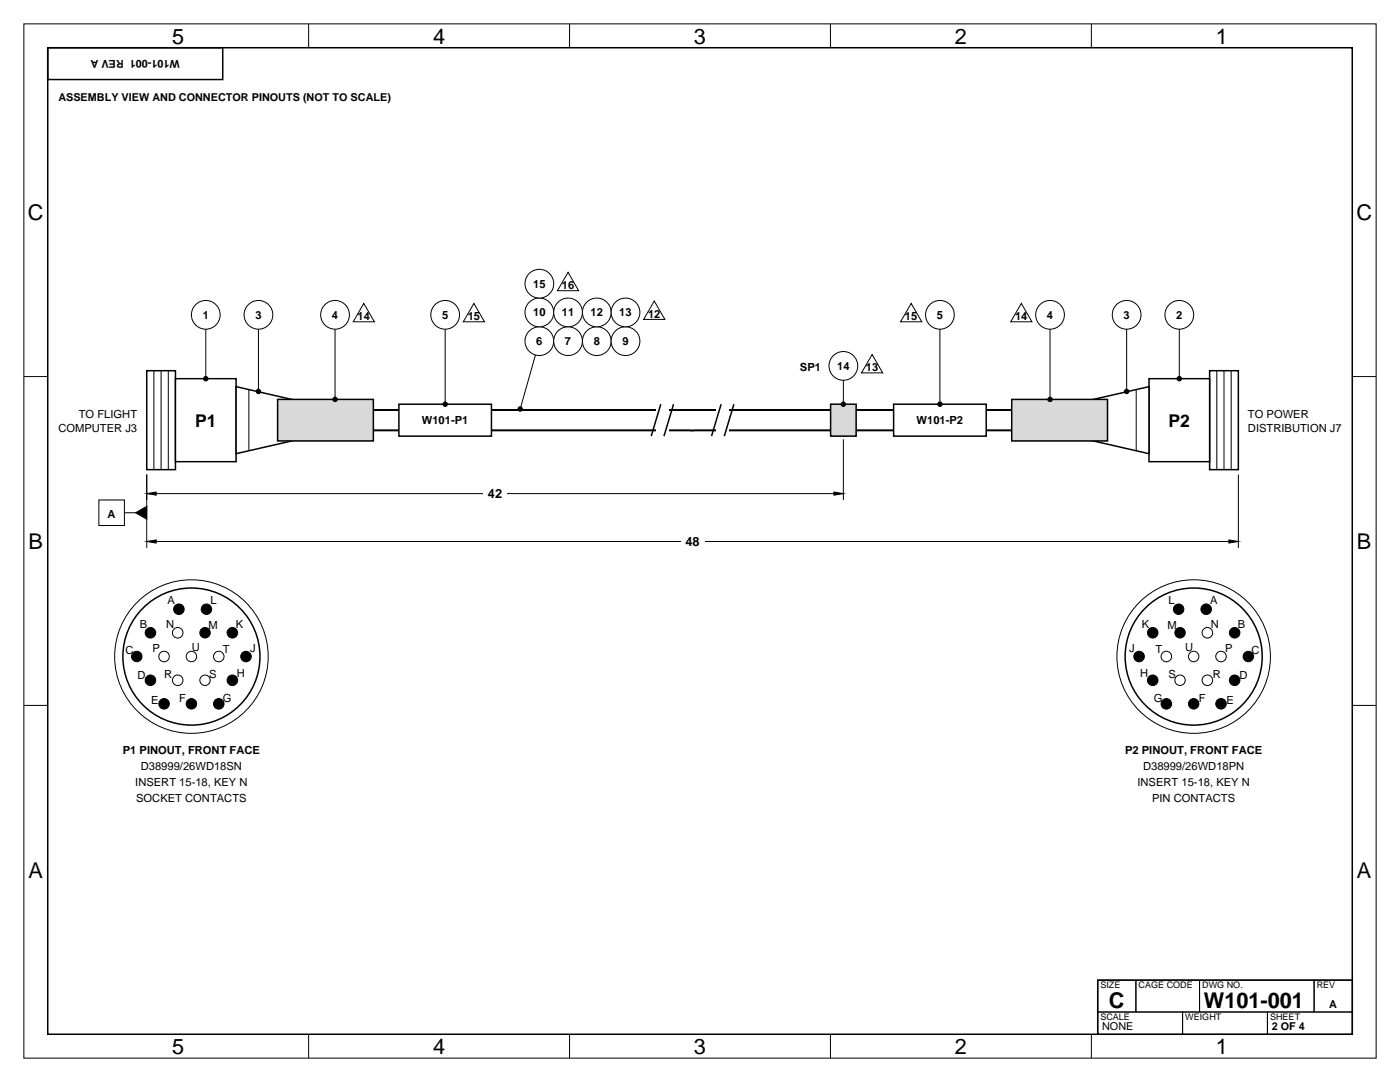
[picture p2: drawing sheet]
<svg xmlns="http://www.w3.org/2000/svg" width="559mm" height="432mm" viewBox="0 0 559 432" stroke-linecap="round" stroke-linejoin="round" font-family="sans-serif">
<g fill="none" stroke="#000" stroke-width=".4">
<path d="M9.5 9.5h539.8v412.8h-539.8zM123.2 9.5v9.6M227.3 9.5v9.6M331.5 9.5v9.6M435.6 9.5v9.6M9.5 150.3h9.5M539.8 150.3h9.5M9.5 281.5h9.5M539.8 281.5h9.5M123.2 412.7v9.6M227.3 412.7v9.6M331.5 412.7v9.6"/>
<path d="M435.6 412.7v9.6"/>
</g>
<path d="M19 19.1h520.8v393.6h-520.8zM19 19.1h69.9v12.7h-69.9z" fill="none" stroke="#000" stroke-width=".6"/>
<path d="M84 167.7h384.8" fill="none" stroke="#000" stroke-width="8.9"/>
<path d="M84 167.7h384.8" fill="none" stroke="#fff" stroke-width="7.3"/>
<path d="M261.8 161.9h5.1v11.5h-5.1z" fill-rule="evenodd" fill="#fff"/>
<path d="M263.7 161.3l-3.8 12.8M268.8 161.3l-3.8 12.8" fill="none" stroke="#000" stroke-width=".6"/>
<path d="M58.6 147.9h11.4v39.5h-11.4z" fill-rule="evenodd" fill="#fff" stroke="#000" stroke-width=".6"/>
<path d="M61.4 147.9v39.5M64.3 147.9v39.5M67.2 147.9v39.5" fill="none" stroke="#000" stroke-width=".4"/>
<g fill="#fff" stroke="#000" stroke-width=".6">
<path d="M70 151.1h24.2v33.1h-24.2z" fill-rule="evenodd"/>
<path d="M94.2 154.3l30.6 7v12.8l-30.6 7z" fill-rule="evenodd"/>
</g>
<path d="M99.3 155.4v24.6" fill="none" stroke="#000" stroke-width=".4"/>
<path d="M110.8 159.4h38.2v16.6h-38.2z" fill-rule="evenodd" fill="#d9d9d9" stroke="#000" stroke-width=".6"/>
<path d="M159.2 161.3h37v12.8h-37z" fill-rule="evenodd" fill="#fff" stroke="#000" stroke-width=".6"/>
<circle cx="82.1" cy="125.6" r="5.7" fill="#fff" stroke="#000" stroke-width=".4"/>
<path d="M82.1 131.4v19.7" fill="none" stroke="#000" stroke-width=".4"/>
<circle cx="82.1" cy="151.1" r=".89" fill="#000" stroke="#000" stroke-width=".4"/>
<circle cx="103.2" cy="125.6" r="5.7" fill="#fff" stroke="#000" stroke-width=".4"/>
<path d="M103.2 131.4v24.8" fill="none" stroke="#000" stroke-width=".4"/>
<circle cx="103.2" cy="156.2" r=".89" fill="#000" stroke="#000" stroke-width=".4"/>
<circle cx="133.7" cy="125.6" r="5.7" fill="#fff" stroke="#000" stroke-width=".4"/>
<path d="M133.7 131.4v28" fill="none" stroke="#000" stroke-width=".4"/>
<circle cx="133.7" cy="159.4" r=".89" fill="#000" stroke="#000" stroke-width=".4"/>
<g fill="#fff" stroke="#000" stroke-width=".4">
<path d="M145.2 121.1l4.2 7.3h-8.4z"/>
<circle cx="177.7" cy="125.6" r="5.7"/>
</g>
<path d="M177.7 131.4v29.9" fill="none" stroke="#000" stroke-width=".4"/>
<circle cx="177.7" cy="161.3" r=".89" fill="#000" stroke="#000" stroke-width=".4"/>
<g fill="#fff" stroke="#000" stroke-width=".4">
<path d="M189.2 121.1l4.2 7.3h-8.5z"/>
<circle cx="215.3" cy="136.1" r="5.7"/>
</g>
<path d="M213.7 141.7l-6.1 21.5" fill="none" stroke="#000" stroke-width=".4"/>
<circle cx="207.6" cy="163.2" r=".89" fill="#000" stroke="#000" stroke-width=".4"/>
<g fill="#fff" stroke="#000" stroke-width=".4">
<path d="M261.1 120.1l4.3 7.4h-8.5z"/>
<path d="M226.7 108.7l4.3 7.3h-8.5z"/>
<circle cx="226.7" cy="136.1" r="5.7"/>
<circle cx="238.2" cy="136.1" r="5.7"/>
<circle cx="249.7" cy="136.1" r="5.7"/>
<circle cx="215.3" cy="124.7" r="5.7"/>
<circle cx="226.7" cy="124.7" r="5.7"/>
<circle cx="238.2" cy="124.7" r="5.7"/>
<circle cx="249.7" cy="124.7" r="5.7"/>
<circle cx="215.3" cy="113.2" r="5.7"/>
</g>
<path d="M285.9 161.9h5.1v11.5h-5.1z" fill-rule="evenodd" fill="#fff"/>
<path d="M287.8 161.3l-3.8 12.8M292.9 161.3l-3.8 12.8" fill="none" stroke="#000" stroke-width=".6"/>
<path d="M482.8 147.9h11.5v39.5h-11.5z" fill-rule="evenodd" fill="#fff" stroke="#000" stroke-width=".6"/>
<path d="M485.7 147.9v39.5M488.5 147.9v39.5M491.4 147.9v39.5" fill="none" stroke="#000" stroke-width=".4"/>
<g fill="#fff" stroke="#000" stroke-width=".6">
<path d="M458.6 151.1h24.2v33.1h-24.2z" fill-rule="evenodd"/>
<path d="M428 161.3l30.6-7v26.8l-30.6-7z" fill-rule="evenodd"/>
</g>
<path d="M453.5 155.4v24.6" fill="none" stroke="#000" stroke-width=".4"/>
<path d="M403.8 159.4h38.2v16.6h-38.2z" fill-rule="evenodd" fill="#d9d9d9" stroke="#000" stroke-width=".6"/>
<path d="M356.7 161.3h36.9v12.8h-36.9z" fill-rule="evenodd" fill="#fff" stroke="#000" stroke-width=".6"/>
<circle cx="470.7" cy="125.6" r="5.7" fill="#fff" stroke="#000" stroke-width=".4"/>
<path d="M470.7 131.4v19.7" fill="none" stroke="#000" stroke-width=".4"/>
<circle cx="470.7" cy="151.1" r=".89" fill="#000" stroke="#000" stroke-width=".4"/>
<circle cx="449.7" cy="125.6" r="5.7" fill="#fff" stroke="#000" stroke-width=".4"/>
<path d="M449.7 131.4v24.8" fill="none" stroke="#000" stroke-width=".4"/>
<circle cx="449.7" cy="156.2" r=".89" fill="#000" stroke="#000" stroke-width=".4"/>
<circle cx="419.1" cy="125.6" r="5.7" fill="#fff" stroke="#000" stroke-width=".4"/>
<path d="M419.1 131.4v28" fill="none" stroke="#000" stroke-width=".4"/>
<circle cx="419.1" cy="159.4" r=".89" fill="#000" stroke="#000" stroke-width=".4"/>
<g fill="#fff" stroke="#000" stroke-width=".4">
<path d="M407.6 121.1l4.3 7.3h-8.5z"/>
<circle cx="375.2" cy="125.6" r="5.7"/>
</g>
<path d="M375.2 131.4v29.9" fill="none" stroke="#000" stroke-width=".4"/>
<circle cx="375.2" cy="161.3" r=".89" fill="#000" stroke="#000" stroke-width=".4"/>
<path d="M363.7 121.1l4.2 7.3h-8.4z" fill="#fff" stroke="#000" stroke-width=".4"/>
<path d="M331.5 161.3h10.2v12.8h-10.2z" fill-rule="evenodd" fill="#d9d9d9" stroke="#000" stroke-width=".6"/>
<circle cx="336.6" cy="146" r="5.7" fill="#fff" stroke="#000" stroke-width=".4"/>
<path d="M336.6 151.8v9.5" fill="none" stroke="#000" stroke-width=".4"/>
<circle cx="336.6" cy="161.3" r=".89" fill="#000" stroke="#000" stroke-width=".4"/>
<path d="M348.1 141.5l4.2 7.3h-8.4z" fill="#fff" stroke="#000" stroke-width=".4"/>
<path d="M336.6 175.3v24.2M58.6 189.3v10.2M58.6 197h278" fill="none" stroke="#000" stroke-width=".4"/>
<path d="M58.6 197l3.7-.6v1.2zM332.9 196.4l3.7 .6-3.7 .6z" fill="#000" stroke="#000" stroke-width=".4"/>
<path d="M192.9 193.2h9.4v7h-9.4z" fill-rule="evenodd" fill="#fff"/>
<path d="M58.6 189.3v29.3M494.3 189.3v29.3M58.6 216.1h435.7" fill="none" stroke="#000" stroke-width=".4"/>
<path d="M58.6 216.1l3.7-.6v1.2zM490.5 215.5l3.8 .6-3.8 .6z" fill="#000" stroke="#000" stroke-width=".4"/>
<path d="M271.7 212.3h9.5v7h-9.5z" fill-rule="evenodd" fill="#fff"/>
<path d="M54.1 204.6l4.5-2.5v5.1z" fill="#000" stroke="#000" stroke-width=".4"/>
<path d="M49.7 204.6h4.4" fill="none" stroke="#000" stroke-width=".4"/>
<path d="M39.5 199.5h10.2v10.2h-10.2z" fill-rule="evenodd" fill="#fff" stroke="#000" stroke-width=".4"/>
<circle cx="76.4" cy="262" r="27.4" fill="#fff" stroke="#000" stroke-width=".6"/>
<circle cx="76.4" cy="262" r="30.6" fill="none" stroke="#000" stroke-width=".4"/>
<g fill="#000" stroke="#000" stroke-width=".4">
<circle cx="60.1" cy="252.5" r="2.1"/>
<circle cx="71.4" cy="243.1" r="2.1"/>
<circle cx="81.8" cy="252.5" r="2.08"/>
<circle cx="82.4" cy="243.1" r="2.09"/>
<circle cx="92.8" cy="252.5" r="2.1"/>
<circle cx="54.6" cy="262" r="2.09"/>
<circle cx="60.1" cy="271.5" r="2.1"/>
<circle cx="92.8" cy="271.5" r="2.1"/>
<circle cx="98.2" cy="262" r="2.1"/>
<circle cx="65.5" cy="280.9" r="2.1"/>
<circle cx="76.4" cy="280.9" r="2.09"/>
<circle cx="87.3" cy="280.9" r="2.11"/>
</g>
<g fill="#fff" stroke="#000" stroke-width=".4">
<circle cx="70.9" cy="252.5" r="2.1"/>
<circle cx="65.5" cy="262" r="2.1"/>
<circle cx="70.9" cy="271.5" r="2.1"/>
<circle cx="81.8" cy="271.5" r="2.08"/>
<circle cx="87.3" cy="262" r="2.1"/>
<circle cx="76.4" cy="262" r="2.09"/>
</g>
<circle cx="476.4" cy="262" r="27.4" fill="#fff" stroke="#000" stroke-width=".6"/>
<circle cx="476.4" cy="262" r="30.6" fill="none" stroke="#000" stroke-width=".4"/>
<g fill="#000" stroke="#000" stroke-width=".4">
<circle cx="460.1" cy="252.5" r="2.1"/>
<circle cx="470.4" cy="243.1" r="2.09"/>
<circle cx="471" cy="252.5" r="2.08"/>
<circle cx="481.4" cy="243.1" r="2.1"/>
<circle cx="492.8" cy="252.5" r="2.1"/>
<circle cx="454.7" cy="262" r="2.1"/>
<circle cx="460.1" cy="271.5" r="2.1"/>
<circle cx="492.8" cy="271.5" r="2.1"/>
<circle cx="498.3" cy="262" r="2.09"/>
<circle cx="465.5" cy="280.9" r="2.11"/>
<circle cx="476.4" cy="280.9" r="2.09"/>
<circle cx="487.4" cy="280.9" r="2.1"/>
</g>
<g fill="#fff" stroke="#000" stroke-width=".4">
<circle cx="481.9" cy="252.5" r="2.1"/>
<circle cx="487.4" cy="262" r="2.1"/>
<circle cx="481.9" cy="271.5" r="2.1"/>
<circle cx="471" cy="271.5" r="2.08"/>
<circle cx="465.5" cy="262" r="2.1"/>
<circle cx="476.4" cy="262" r="2.09"/>
</g>
<path d="M438.1 391.2h101.7v21.5h-101.7z" fill-rule="evenodd" fill="#fff" stroke="#000" stroke-width=".6"/>
<path d="M438.1 391.2h15.3v12.7h-15.3zM453.4 391.2h25.4v12.7h-25.4zM478.8 391.2h45.7v12.7h-45.7zM524.5 391.2h15.3v12.7h-15.3zM438.1 403.9h33.9v8.8h-33.9zM472 403.9h33.9v8.8h-33.9zM505.9 403.9h33.9v8.8h-33.9z" fill="none" stroke="#000" stroke-width=".4"/>
<g font-size="8.7">
<text x="68.7" y="17.4">5</text>
<text x="172.9" y="17.4">4</text>
<text x="277" y="17.4">3</text>
<text x="381.1" y="17.4">2</text>
<text x="485.3" y="17.4">1</text>
<text x="11.2" y="87.8">C</text>
<text x="541.4" y="87.8">C</text>
<text x="11.4" y="219">B</text>
<text x="541.6" y="219">B</text>
<text x="11.4" y="350.3">A</text>
<text x="541.6" y="350.3">A</text>
<text x="442.6" y="402.1">C</text>
<text x="480.6" y="402.1">W101-001</text>
<text x="68.7" y="420.6">5</text>
<text x="172.9" y="420.6">4</text>
<text x="277" y="420.6">3</text>
<text x="381.1" y="420.6">2</text>
<text x="485.3" y="420.6">1</text>
</g>
<g font-size="7">
<text x="77.9" y="170.2">P1</text>
<text x="466.4" y="170.2">P2</text>
</g>
<g font-size="5.1">
<text x="194.8" y="198.9">42</text>
<text x="273.6" y="218">48</text>
</g>
<g font-size="4.5">
<text x="212.8" y="114.8">15</text>
<text x="224.3" y="115.4">16</text>
<text x="80.9" y="127.2">1</text>
<text x="101.9" y="127.2">3</text>
<text x="132.5" y="127.2">4</text>
<text x="142.7" y="127.8">14</text>
<text x="176.4" y="127.2">5</text>
<text x="186.7" y="127.8">15</text>
<text x="212.8" y="126.3">10</text>
<text x="224.3" y="126.3">11</text>
<text x="235.7" y="126.3">12</text>
<text x="247.2" y="126.3">13</text>
<text x="258.7" y="126.9">12</text>
<text x="361.2" y="127.8">15</text>
<text x="373.9" y="127.2">5</text>
<text x="405.2" y="127.8">14</text>
<text x="417.9" y="127.2">4</text>
<text x="448.5" y="127.2">3</text>
<text x="469.5" y="127.2">2</text>
<text x="214" y="137.7">6</text>
<text x="225.5" y="137.7">7</text>
<text x="237" y="137.7">8</text>
<text x="248.4" y="137.7">9</text>
<text x="319.3" y="147.9">SP1</text>
<text x="334.1" y="147.6">14</text>
<text x="345.6" y="148.2">13</text>
<text x="31.5" y="166.7">TO FLIGHT</text>
<text x="498.1" y="166.7">TO POWER</text>
<text x="23.3" y="172.5">COMPUTER J3</text>
<text x="168.4" y="169.3">W101-P1</text>
<text x="365.9" y="169.3">W101-P2</text>
<text x="498.1" y="172.5">DISTRIBUTION J7</text>
<text x="42.9" y="206.5">A</text>
<text x="66.9" y="241.1">A</text>
<text x="84" y="241.1">L</text>
<text x="466.3" y="241.1">L</text>
<text x="483" y="241.1">A</text>
<text x="55.8" y="250.6">B</text>
<text x="66.4" y="250.6">N</text>
<text x="83.2" y="250.9">M</text>
<text x="94.1" y="250.6">K</text>
<text x="455.8" y="250.6">K</text>
<text x="466" y="250.9">M</text>
<text x="483.3" y="250.6">N</text>
<text x="494" y="250.6">B</text>
<text x="50.1" y="260.9">C</text>
<text x="60.8" y="260.3">P</text>
<text x="76.6" y="259.9">U</text>
<text x="88.9" y="260.7">T</text>
<text x="99.9" y="260.2">J</text>
<text x="450.7" y="260.2">J</text>
<text x="461.2" y="260.7">T</text>
<text x="473.1" y="259.9">U</text>
<text x="489" y="260.3">P</text>
<text x="499.5" y="260.9">C</text>
<text x="54.8" y="271.2">D</text>
<text x="65.6" y="270.4">R</text>
<text x="83.5" y="270.5">S</text>
<text x="94.6" y="270.3">H</text>
<text x="455.1" y="270.3">H</text>
<text x="466.4" y="270.5">S</text>
<text x="484" y="270.4">R</text>
<text x="494.8" y="271.2">D</text>
<text x="60.3" y="281">E</text>
<text x="71.6" y="280.1">F</text>
<text x="88.9" y="280.1">G</text>
<text x="460.5" y="280.1">G</text>
<text x="478.6" y="280.1">F</text>
<text x="489.5" y="281">E</text>
<text x="49" y="300.9">P1 PINOUT, FRONT FACE</text>
<text x="449.1" y="300.9">P2 PINOUT, FRONT FACE</text>
<text x="56.2" y="307.3">D38999/26WD18SN</text>
<text x="456.2" y="307.3">D38999/26WD18PN</text>
<text x="54" y="313.7">INSERT 15-18, KEY N</text>
<text x="454" y="313.7">INSERT 15-18, KEY N</text>
<text x="54.4" y="320.1">SOCKET CONTACTS</text>
<text x="459.8" y="320.1">PIN CONTACTS</text>
</g>
<g font-size="4.3">
<text x="71.8" y="23.8" transform="rotate(-180 71.8 23.8)">W101-001 REV A</text>
<text x="23.3" y="40.3">ASSEMBLY VIEW AND CONNECTOR PINOUTS (NOT TO SCALE)</text>
<text x="530.6" y="402.1">A</text>
<text x="439.9" y="411">NONE</text>
<text x="507.6" y="411">2 OF 4</text>
</g>
<g font-size="3.6">
<text x="439.2" y="394.2">SIZE</text>
<text x="454.4" y="394.2">CAGE CODE</text>
<text x="479.8" y="394.2">DWG NO.</text>
<text x="525.6" y="394.2">REV</text>
<text x="439.2" y="406.9">SCALE</text>
<text x="473.1" y="406.9">WEIGHT</text>
<text x="506.9" y="406.9">SHEET</text>
</g>
</svg>
